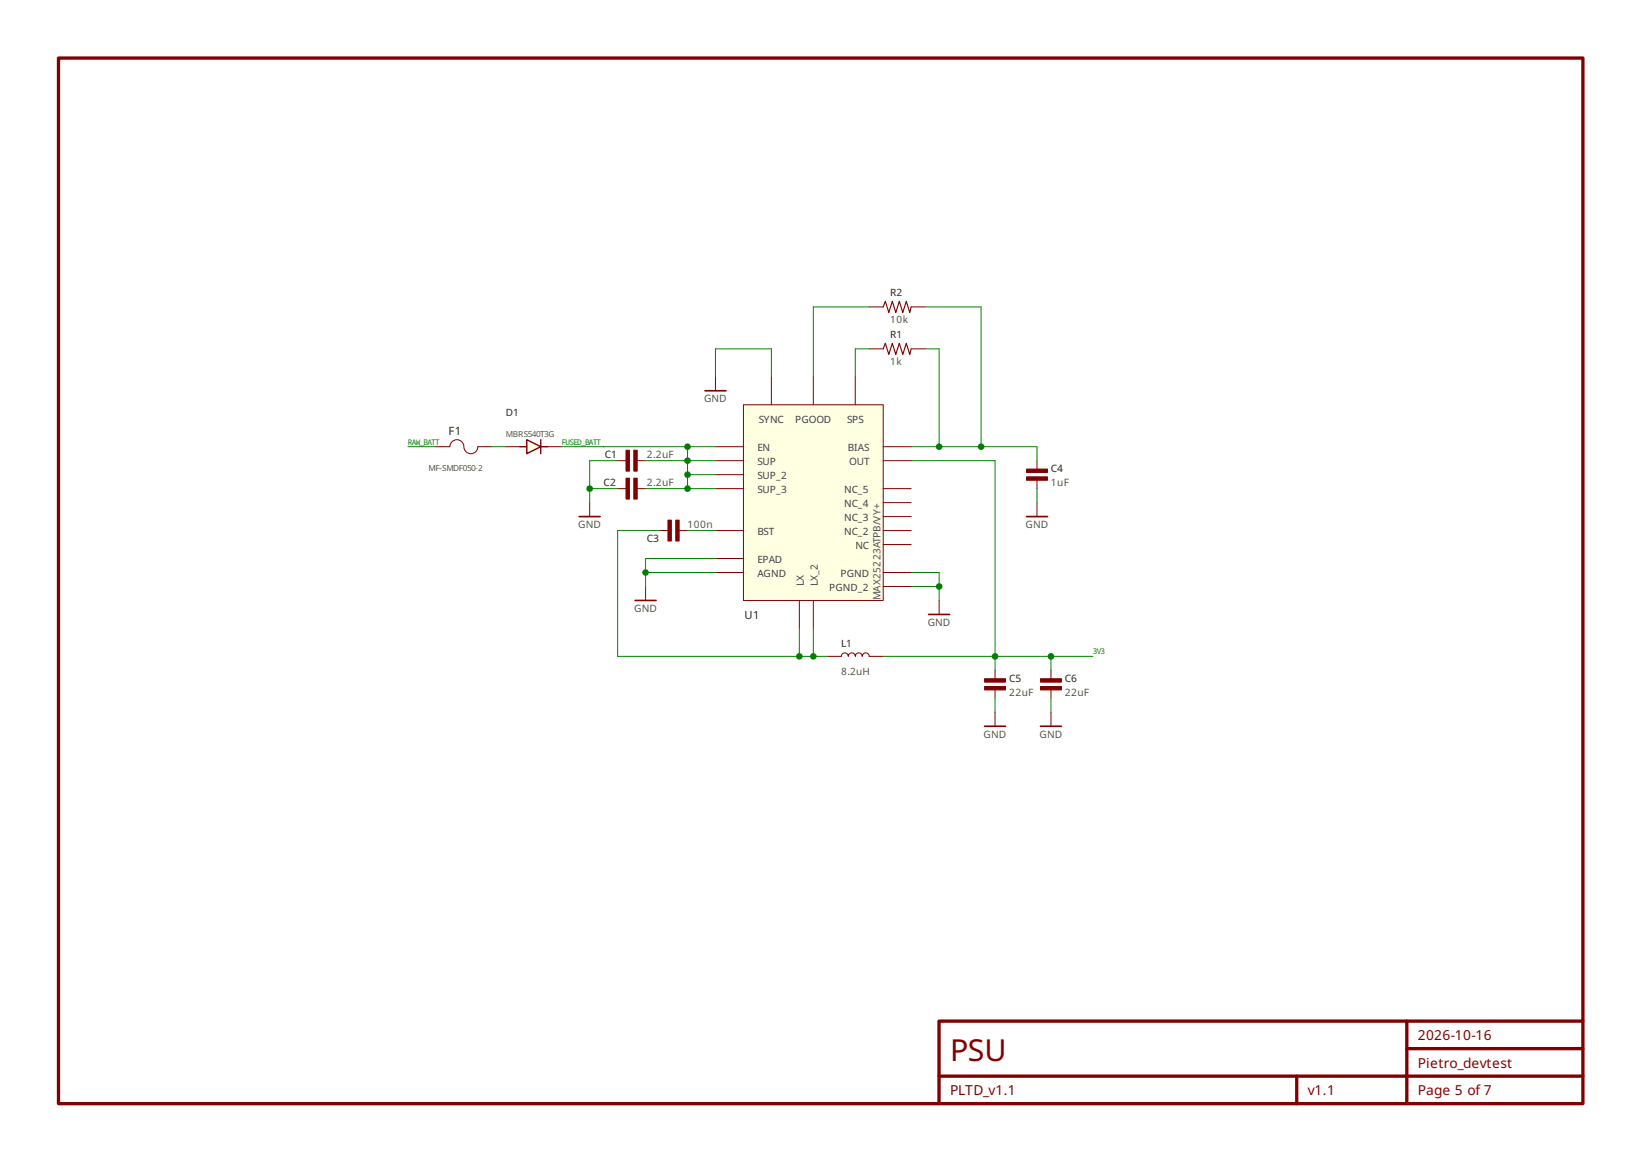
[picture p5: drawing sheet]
<svg xmlns="http://www.w3.org/2000/svg" width="297mm" height="210mm" viewBox="0 0 297 210" stroke-linecap="round" stroke-linejoin="round" font-family="sans-serif">
<path d="M127.5 70.7h3.7M114.8 108.6h3.8M167.9 111.1h3.8" fill="none" stroke="#800000" stroke-width=".3"/>
<path d="M129.4 68.1v2.6M116.7 106v2.6M169.8 108.6v2.5" fill="none" stroke="#800000" stroke-width=".18"/>
<path d="M95.2 79.5l2.6 1.3-2.6 1.2z" fill-rule="evenodd" fill="#ffffe1" stroke="#800000" stroke-width=".25"/>
<path d="M97.8 79.5v2.5M94 80.8h1.2M97.8 80.8h1.2" fill="none" stroke="#800000" stroke-width=".25"/>
<g fill="none" stroke="#800000" stroke-width=".18">
<path d="M157.2 55.5h2.5M164.7 55.5h2.6M157.2 63.1h2.5M164.7 63.1h2.6M78.8 80.8h2.5a1.26 1.26 0 0 1 1.3-1.3 1.26 1.26 0 0 1 1.3 1.3 1.26 1.26 0 0 0 1.2 1.2 1.26 1.26 0 0 0 1.3-1.2h2.5M91.4 80.8h2.6M99 80.8h2.6M106.6 90.9v2.5M111.7 88.3h1.5M111.7 83.3h1.5M115.2 88.3h1.5M115.2 83.3h1.5"/>
<path d="M119.2 95.9h1.6M122.8 95.9h1.5M187.5 83.3v1.5M187.5 86.8v1.5M187.5 90.9v2.5M149.6 118.7h2.5a.63 .63 0 0 1 .6-.7 .63 .63 0 0 1 .7 .7 .63 .63 0 0 1 .6-.7 .63 .63 0 0 1 .6 .7 .63 .63 0 0 1 .7-.7 .63 .63 0 0 1 .6 .7 .63 .63 0 0 1 .6-.7 .63 .63 0 0 1 .7 .7h2.5M179.9 121.2v1.5M179.9 124.7v1.5M190 121.2v1.5M190 124.7v1.5M190 128.8v2.5"/>
</g>
<path d="M159.7 55.5l.4-1 .6 2 .6-2 .7 2 .6-2 .6 2 .6-2 .7 2 .2-1M159.7 63.1l.4-1 .6 2 .6-2 .7 2 .6-2 .6 2 .6-2 .7 2 .2-1" fill="none" stroke="#800000" stroke-width=".2"/>
<g fill="#800000" stroke="#800000" stroke-width=".18">
<path d="M113.2 86.5h.6v3.7h-.6z" fill-rule="evenodd"/>
<path d="M114.6 86.5h.6v3.7h-.6z" fill-rule="evenodd"/>
<path d="M120.8 94h.6v3.8h-.6z" fill-rule="evenodd"/>
<path d="M122.2 94h.6v3.8h-.6z" fill-rule="evenodd"/>
<path d="M185.6 86.2h3.8v.6h-3.8z" fill-rule="evenodd"/>
<path d="M185.6 84.8h3.8v.6h-3.8z" fill-rule="evenodd"/>
<path d="M178 124.1h3.8v.6h-3.8z" fill-rule="evenodd"/>
<path d="M178 122.7h3.8v.6h-3.8z" fill-rule="evenodd"/>
<path d="M188.1 124.1h3.8v.6h-3.8z" fill-rule="evenodd"/>
<path d="M188.1 122.7h3.8v.6h-3.8z" fill-rule="evenodd"/>
<path d="M113.2 81.4h.6v3.8h-.6z" fill-rule="evenodd"/>
<path d="M114.6 81.4h.6v3.8h-.6z" fill-rule="evenodd"/>
</g>
<path d="M104.7 93.4h3.8M185.6 93.4h3.8M188.1 131.3h3.8" fill="none" stroke="#800000" stroke-width=".3"/>
<path d="M10.6 10.5h275.6v189h-275.6zM169.8 194.6h116.4M234.4 194.6v4.9M254.3 184.6v14.9M254.3 189.6h31.9M286.2 184.6h-116.4v14.9" fill="none" stroke="#800000" stroke-width=".6"/>
<path d="M134.4 73.2h25.3v35.4h-25.3z" fill-rule="evenodd" fill="#ffffe1" stroke="#800000" stroke-width=".18"/>
<g fill="none" stroke="#800000" stroke-width=".18">
<path d="M139.5 68.1v5.1M147 68.1v5.1M154.6 68.1v5.1M129.4 88.3h5M129.4 80.8h5M129.4 83.3h5M129.4 95.9h5M129.4 85.8h5M159.7 88.3h5M159.7 80.8h5M159.7 83.3h5M159.7 93.4h5"/>
<path d="M159.7 95.9h5M159.7 90.9h5M159.7 98.5h5M129.4 101h5M129.4 103.5h5M144.5 108.6v5M147 108.6v5M159.7 106h5M159.7 103.5h5M179.9 128.8v2.5"/>
</g>
<path d="M178 131.3h3.8" fill="none" stroke="#800000" stroke-width=".3"/>
<g fill="none" stroke="#008000" stroke-width=".18">
<path d="M157.2 55.5h-10.2v12.6M167.3 55.5h10.1v25.3M129.4 68.1v-5h10.1v5M157.2 63.1h-2.6v5M167.3 63.1h2.5v17.7M73.8 80.8h5M88.9 80.8h2.5M101.6 80.8h27.8M106.6 88.3h5.1M109.1 80.8h.1M111.7 83.3h-5.1v7.6M116.7 83.3h12.7"/>
<path d="M116.7 88.3h12.7M119.2 95.9h-7.5v22.8h37.9M124.3 95.9h5.1M124.3 80.8v7.5M124.3 85.8h5.1M164.7 83.3h15.2v37.9M164.7 80.8h22.8v2.5M187.5 88.3v2.6M116.7 103.5h12.7M129.4 101h-12.7v5M144.5 113.6v5.1M147 113.6v5.1"/>
<path d="M159.7 118.7h37.9M164.7 103.5h5.1v5.1M164.7 106h5.1M190 118.7v2.5M179.9 126.2v2.6M190 126.2v2.6"/>
</g>
<g fill="#008000">
<circle cx="190" cy="118.7" r=".6"/>
<circle cx="179.9" cy="118.7" r=".6"/>
<circle cx="116.7" cy="103.5" r=".6"/>
<circle cx="169.8" cy="80.8" r=".6"/>
<circle cx="177.4" cy="80.8" r=".6"/>
<circle cx="147" cy="118.7" r=".6"/>
<circle cx="144.5" cy="118.7" r=".6"/>
<circle cx="169.8" cy="106" r=".6"/>
<circle cx="124.3" cy="80.8" r=".6"/>
<circle cx="124.3" cy="83.3" r=".6"/>
<circle cx="124.3" cy="85.8" r=".6"/>
<circle cx="124.3" cy="88.3" r=".6"/>
<circle cx="106.6" cy="88.3" r=".6"/>
</g>
<text font-size="5.5" fill="#800000" x="171.8" y="191.8">PSU</text>
<g font-size="2.5" fill="#800000">
<text x="256.3" y="188.1">2026-10-16</text>
<text x="256.3" y="193.1">Pietro_devtest</text>
<text x="171.8" y="198">PLTD_v1.1</text>
<text x="236.4" y="198">v1.1</text>
<text x="256.3" y="198">Page 5 of 7</text>
</g>
<text font-size="2.1" fill="#202020" x="81.1" y="78.6">F1</text>
<text font-size="2" fill="#202020" x="134.6" y="111.8">U1</text>
<g font-size="1.8" fill="#202020">
<text x="160.9" y="53.5">R2</text>
<text x="160.9" y="61.1">R1</text>
<text x="91.4" y="75.3">D1</text>
<text x="109.4" y="82.8">C1</text>
<text x="109.1" y="87.9">C2</text>
<text x="190" y="85.4">C4</text>
<text x="116.9" y="98">C3</text>
<text x="152.1" y="117">L1</text>
<text x="182.4" y="123.3">C5</text>
<text x="192.5" y="123.3">C6</text>
</g>
<g font-size="1.8" fill="#505050">
<text x="160.9" y="58.3">10k</text>
<text x="160.9" y="65.9">1k</text>
<text x="127.3" y="72.7">GND</text>
<text x="116.9" y="82.8">2.2uF</text>
<text x="116.9" y="87.9">2.2uF</text>
<text x="190" y="87.9">1uF</text>
<text x="104.5" y="95.5">GND</text>
<text x="124.3" y="95.5">100n</text>
<text x="185.4" y="95.5">GND</text>
<text x="114.6" y="110.6">GND</text>
<text x="159.2" y="108.6" transform="rotate(-90 159.2 108.6)">MAX25223ATPB/VY+</text>
<text x="167.7" y="113.2">GND</text>
<text x="152.1" y="122">8.2uH</text>
<text x="182.4" y="125.8">22uF</text>
<text x="192.5" y="125.8">22uF</text>
<text x="177.8" y="133.4">GND</text>
<text x="187.9" y="133.4">GND</text>
</g>
<g font-size="1.8" fill="#404040">
<text x="137.2" y="76.5">SYNC</text>
<text x="143.8" y="76.5">PGOOD</text>
<text x="153.2" y="76.5">SPS</text>
<text x="136.9" y="81.6">EN</text>
<text x="153.3" y="81.6">BIAS</text>
<text x="136.9" y="84.1">SUP</text>
<text x="136.9" y="86.6">SUP_2</text>
<text x="136.9" y="89.1">SUP_3</text>
<text x="152.6" y="89.1">NC_5</text>
<text x="153.5" y="84.1">OUT</text>
<text x="152.6" y="94.2">NC_3</text>
<text x="152.6" y="91.7">NC_4</text>
<text x="136.9" y="101.8">EPAD</text>
<text x="136.9" y="96.7">BST</text>
<text x="152.6" y="96.7">NC_2</text>
<text x="154.7" y="99.2">NC</text>
<text x="136.9" y="104.3">AGND</text>
<text x="145.3" y="106" transform="rotate(-90 145.3 106)">LX</text>
<text x="147.8" y="106" transform="rotate(-90 147.8 106)">LX_2</text>
<text x="149.9" y="106.8">PGND_2</text>
<text x="151.9" y="104.3">PGND</text>
</g>
<g font-size="1.5" fill="#505050">
<text x="91.4" y="79">MBRS540T3G</text>
<text x="77.5" y="85.2">MF-SMDF050-2</text>
</g>
<g font-size="1.4" fill="#008000">
<text x="73.8" y="80.4">RAW_BATT</text>
<text x="101.6" y="80.4">FUSED_BATT</text>
<text x="197.6" y="118.3">3V3</text>
</g>
</svg>
